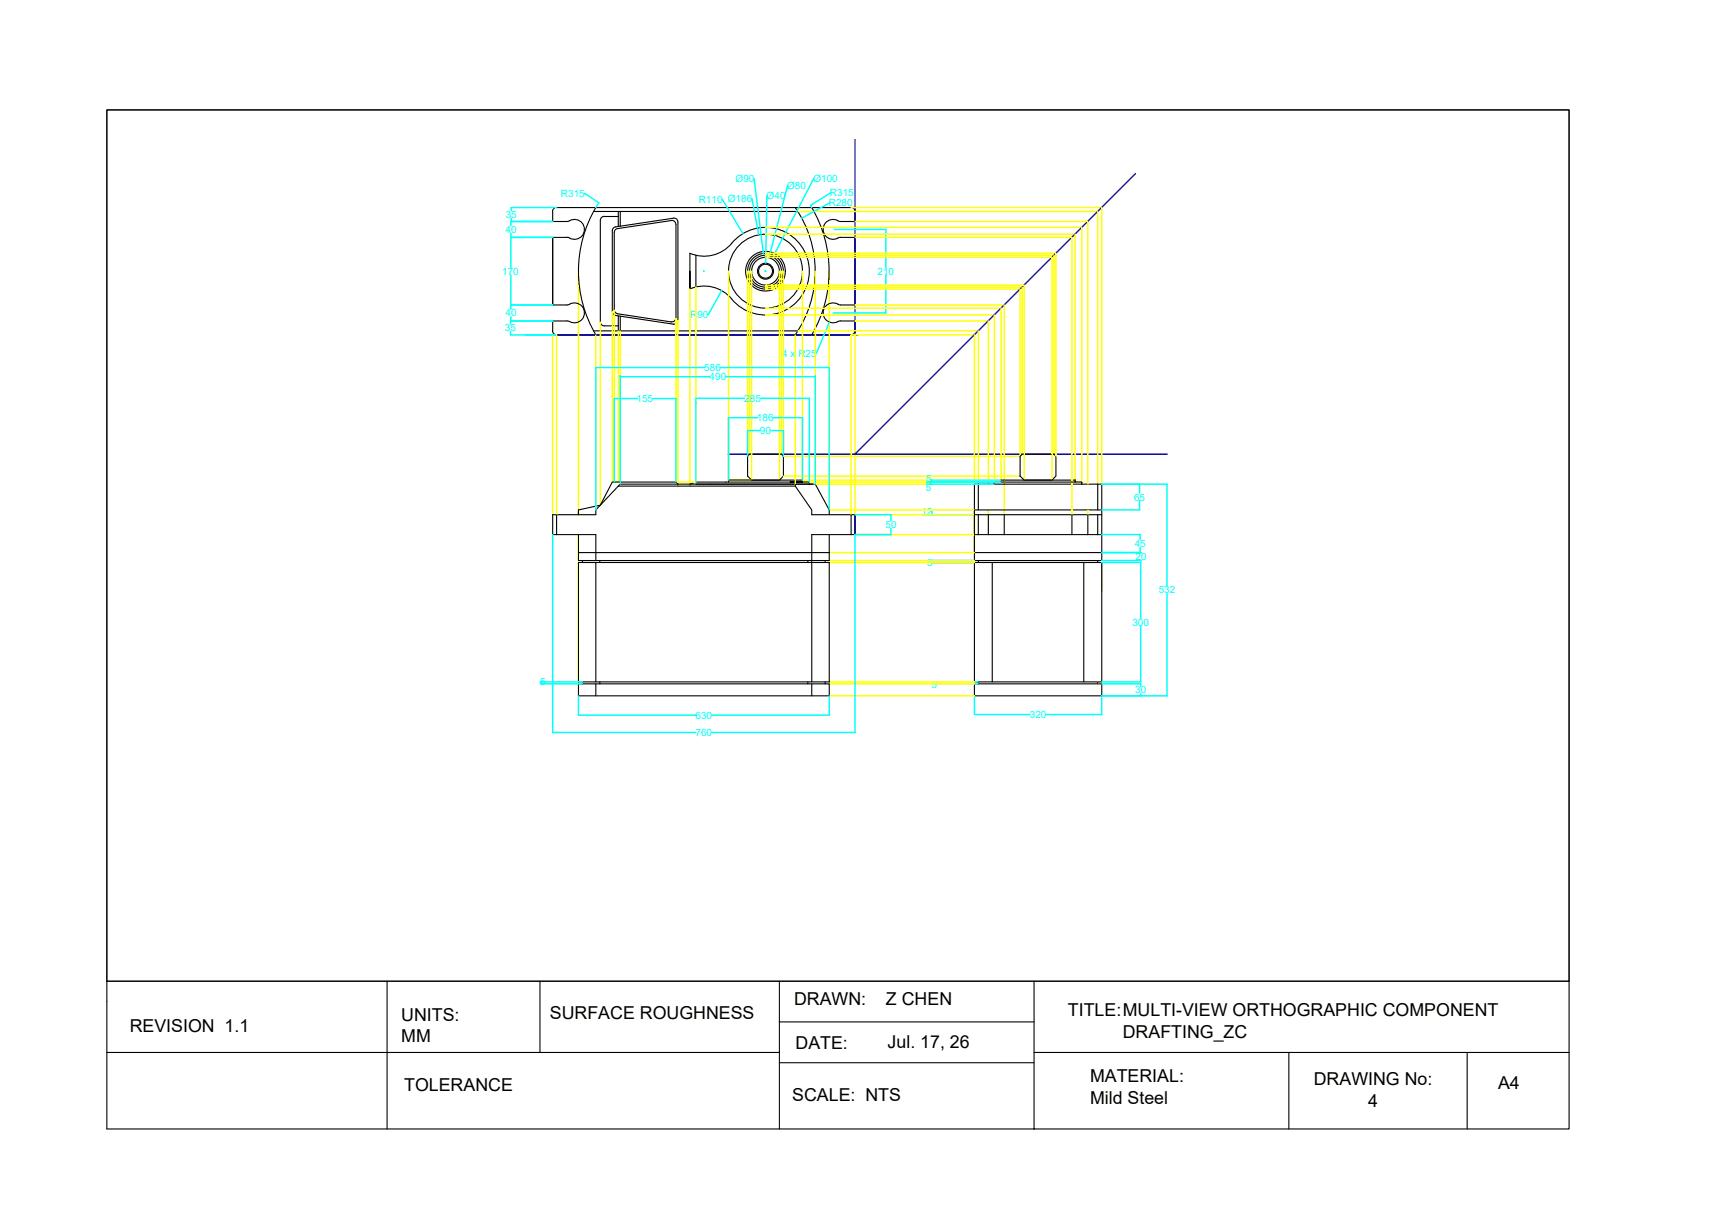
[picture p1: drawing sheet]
<svg xmlns="http://www.w3.org/2000/svg" width="297mm" height="210mm" viewBox="0 0 297 210" stroke-linecap="round" stroke-linejoin="round" font-family="sans-serif">
<!-- layer: Projection Angle -->
<path d="M148.1 24.2v68.3M196.7 30.1l-48.6 48.6M90.9 58h57.7h-.5M126.1 78.7h76" fill="none" stroke="#00f" stroke-width=".25"/>
<!-- layer: 0 -->
<g fill="none" stroke="#000" stroke-width=".19">
<path d="M95.7 36.6a.65 .65 0 0 1 .7-.7h51a.69 .69 0 0 1 .7 .7v1.8l-2.7-.1a1.77 1.77 0 0 0-2.4 .2 1.77 1.77 0 0 0 0 2.4 1.77 1.77 0 0 0 2.4 .2h2.7v11.7h-2.7a1.77 1.77 0 0 0-2.4 .2 1.77 1.77 0 0 0 0 2.4 1.77 1.77 0 0 0 2.4 .2h.2M95.7 36.6v1.8l2.6-.1a1.77 1.77 0 0 1 2.4 .2 1.77 1.77 0 0 1 0 2.4 1.77 1.77 0 0 1-2.4 .2h-2.6v11.7h2.6a1.75 1.75 0 0 1 2.9 .9 1.75 1.75 0 0 1-2.1 2.2l-.9-.3M102.8 36.6h35.4M103.2 35.9a21.7 21.7 0 0 0 0 22.1M104 38.2v17.5a.69 .69 0 0 0 .7 .7h2.4M104.7 37.5a.69 .69 0 0 0-.7 .7M104.7 37.5h2.4M107.1 36.6v2.6M107.4 36.6v2.6M116.3 38.2l.5 .1 .3 .6M116.3 38.2l-9.3 1.4a.69 .69 0 0 0-.6 .7v13.4a.69 .69 0 0 0 .6 .6l9.3 1.5M116.6 37.8l.6 .1 .2 .6v17l-.2 .5-.6 .1"/>
<path d="M116.6 37.8l-10 1.5a.69 .69 0 0 0-.5 .7v14a.69 .69 0 0 0 .5 .6l10 1.5M117.1 38.9v16.2M137.7 35.9a19.3 19.3 0 0 1 0 22.1M140.6 35.9a21.7 21.7 0 0 1 0 22.1M95.7 57.3a.69 .69 0 0 0 .7 .7M95.7 41.1v11.7M96.4 58h51M98.2 55.6h-2.5v1.7M102.8 57.3h35.4M107.1 54.7v2.6M107.4 54.8v2.5M117.1 55.1l-.3 .5-.5 .1"/>
<path d="M119.5 43.9a6.2 6.2 0 0 0 7.2-1.8 7.6 7.6 0 0 1 11.1-.7 7.6 7.6 0 0 1 0 11.1 7.6 7.6 0 0 1-11.1-.7 6.2 6.2 0 0 0-7.2-1.7M119.5 43.9v6.2v-3.1M120.5 44.2v5.5M145.6 55.6h2.5v1.7a.69 .69 0 0 1-.7 .7M96.4 89.1v3.5M100.2 95.7h43.4M100.2 97.4h43.4v20.7h-43.4zM100.2 92.6v4.5h43.4v-4.5M100.9 97.1v.3M103.2 97.4v20.7M103.9 97.1v.3M107.1 84.2l-3.9 4.1v.8h-7.5v3.5h7.5v4.5"/>
<path d="M107.1 84.2l.3-.4h33.8l2.4 4.5v.8M107.1 84.2h30.6M117.4 83.8l-.3-.3h-11l-2.1 4-3.8 .8v.8M126.2 83.5v-.4h12.8v.4h-2.2h3.4v.3M130.2 83.1l-.7-.6v-3.5l.3-.3h5.5l.4 .3v3.5l-.7 .6M137.7 83.8v.4l2.9 4.1v.8h7.5v3.5h-7.5v25.5M139.3 83.5h-18.8l-1 .3M139.9 97.1v.3M142.9 97.1v.3M147.4 89.1v3.5M168.8 88.3h22M168.8 89.1h22"/>
<path d="M168.8 92.6h22M168.8 95.7h22M168.8 97.4h22v20.7h-22zM169.4 83.8v4.5M169.4 89.1v3.5M169.4 97.1v.3M171.2 89.1v3.5M171.9 97.4v20.7M172.2 83.8v-.3h1.2v-.4h12.8v.4h1.2v.3M173.4 83.5h12.8M173.9 89.1v3.5M177.4 83.1l-.7-.6v-3.5l.3-.3h5.5l.4 .3v3.5l-.7 .6"/>
<path d="M185.7 89.1v3.5M187.4 83.8h3.4v4.5M187.4 83.8h-18.6v13.3h22v-8.8M187.7 97.4v20.7M188.4 89.1v3.5M190.1 83.8v4.5M190.1 89.1v3.5M190.1 97.1v.3M100.2 118.4h43.4v2.1h-43.4zM100.9 118.1v.3M103.2 118.4v2.1M103.9 118.1v.3"/>
<path d="M139.9 118.1v.3M140.6 118.4v2.1M142.9 118.1v.3M168.8 118.4h22v2.1h-22zM169.4 118.1v.3M190.1 118.1v.3M18.5 169.9h160.6M67 169.9v25.6M93.5 169.9v12.4M135 177h44.1M135 169.9v25.6M271.8 169.9v-150.9h-253.3v163.3h116.5"/>
<path d="M18.5 182.3v13.2h160.6M135 184.1h44.1M179.1 182.3h92.7v13.2h-92.7zM179.1 182.3v-12.4h92.7v12.4M223.2 182.3v13.2M254.1 182.3v13.2"/>
<circle cx="132.6" cy="47" r="3.4"/>
<circle cx="132.6" cy="47" r="6.4"/>
<circle cx="132.6" cy="47" r="3.1"/>
<circle cx="132.6" cy="47" r="2.76"/>
<circle cx="132.6" cy="47" r="2.4"/>
<circle cx="132.6" cy="47" r="1.39"/>
<circle cx="132.6" cy="47" r="1.21"/>
</g>
<!-- layer: Constructions -->
<g fill="none" stroke="#ff0" stroke-width=".25">
<path d="M132.6 39.4h54.8v44.4M138.2 36.6h51.9v47.2M147.4 35.9h43.4v47.9M148.1 38.4h40.3v45.4M95.7 58v31.1M96.4 58v31.1M100.2 47v42.1M103.2 58v30.3M104 55.8v31.7M106.1 54v29.5M106.4 53.7v29.8h1M107.1 57.3v26.2"/>
<path d="M107.4 57.3v26.5M117.4 55.5v28.7M119.5 50.1v34.1M120.5 49.7v33.8h-3.4v-28.4M126.2 47v36.1h4v-36.1M129.5 47v32M129.8 47v31.7M132.6 49.4h44.8v33.7M132.6 44.6h49.6v38.5M132.6 43.9h50.3v35.1M132.6 44.2h49.9v34.5M132.6 49.7h44.4v29"/>
<path d="M132.6 53.4h40.8v30.1h-36.3M132.6 40.6h53.6v42.9h1.2M132.6 54.6h39.6v29.2M135 47v36.1M135.3 47v31.7M135.7 47v32h41v-28.9h-44.1M137.7 58v26.2M138.2 57.3h31.2v26.5M139 47v36.1h34.4M141.2 47v36.8h27.6v-25.8h-21.4v31.1M143.6 47v41.3h25.2v4.3h-20.7M148.1 41.1h37.6v48"/>
<path d="M148.1 58v31.1h20.7M148.1 55.6h23.1v28.2M148.1 52.8h25.8v36.3M100.2 92.6v4.5M100.2 97.4v20.7M135.7 82.5h41M143.6 97.4h25.2M143.6 97.1h25.2M168.8 88.3v7.4h-25.2M171.2 88.3v.8M188.4 88.3v.8M190.8 97.4v4.9"/>
<path d="M100.2 118.4v.3M143.6 118.4h25.2M143.6 118.1h25.2M169.4 118.1v.3M190.1 118.1v.3M143.6 120.5h25.2"/>
</g>
<!-- layer: Dimensions -->
<g fill="none" stroke="#0ff" stroke-width=".25">
<path d="M88.5 37.8v.5M95.7 38.4h-7.2v.7M96.4 35.9h-7.9v.6M101.2 33.5l2.5 1.6-.5 .8M125.1 34.5l3.6 6M130.2 34.3l1.2 6.3M130.6 30.9l1.6 13M132.8 33.9l-.2 11.7M136.4 32.2l-3.1 12.1M140.9 30.9l-6.7 13M143.7 35.1l-4.8 2.7M143.9 33.4l-3.5 2.2 .2 .3"/>
<path d="M144.5 39.7h8.9v6.6M88.4 58h8M88.4 57.4v.6M88.5 41.1h7.2M88.5 40.4v5.9M88.5 47.6v6M88.5 54.8v.8M88.5 52.8h7.2M95.7 55.6h-7.3v.5M121.9 47h.1M125 50.3l-2.4 4.2M132.6 47h.1"/>
<path d="M143.6 55.8l-2.2 5.3M144.3 54.2h.1M153.4 47.6v6.6h-8.9M103.2 63.6v24.7M103.2 63.7h18.8M106.4 69v14.5M106.4 69h4M107.4 65.2h.1M107.4 65v18.8M107.4 65.2h15.5M113.1 69h4M117.1 69v14.5"/>
<path d="M124.8 63.7h18.8M125.7 65.2h15.5v18.6M129 69h-8.5v14.5M129.5 74.6v4.4M129.5 74.6h2.2M131.3 72.3h-5.1v10.8M131.7 69h8.5v14.5M133.5 74.6h2.2v4.4M133.9 72.3h5.1v10.8M141.2 65.2h.1M143.6 63.6v24.7M95.7 92.6v34.3h24.8"/>
<path d="M148.1 89.1h6.2v1.1M154.3 91.5v1.1h-6.2v34.3h-24.8M160.4 83.8h11.8M161.3 83.5h12.1M161.3 83.5v.3M161.3 83.1h12.1M161.3 83.2v.3h-.8M161.4 89.1l-1.6 .1M161.5 97.4h7.3M161.5 97.4h.1M168.8 88.3h-7.4v.8h7.4M168.8 97.1h-7.3v.3"/>
<path d="M190.8 83.8h11.3v17.7M190.8 88.3h6.6M190.8 92.6h6.7M190.8 95.7h6.8M190.8 97.1h6.8M190.8 97.4h6.8v9.7M197.4 83.8v1.6M197.4 86.7v1.6M197.5 92.6v.9M197.5 94.8v.9M197.6 97v.1M93.6 118.1h.1"/>
<path d="M100.9 118.1h-7.3v.3h7.3M162.2 118.4v.1M169.4 118.1h-7.2v.3h7.2M190.8 118.4h6.8M197.6 108.4v9.7h-6.8M197.6 118.5v.3M202.1 102.8v17.7h-11.3v3.2h-9.6M100.2 120.5v3.4M100.2 123.9h20.3M123.3 123.9h20.3M143.6 120.5v3.4M168.8 120.5v3.2h9.6"/>
<path d="M197.6 120.1v.4"/>
</g>
<!-- layer: 0 -->
<path d="M18.5 19h253.3v150.9h-253.3z" fill="none" stroke="#000" stroke-width=".17"/>
<g font-size="3.1">
<text x="22.5" y="178.7">REVISION 1.1</text>
<text x="69.5" y="176.8">UNITS:</text>
<text x="95.2" y="176.4">SURFACE ROUGHNESS</text>
<text x="137.5" y="174.1">DRAWN:</text>
<text x="153.5" y="174.1">Z CHEN</text>
<text x="185" y="176">TITLE:MULTI-VIEW ORTHOGRAPHIC COMPONENT</text>
<text x="194.5" y="179.7">DRAFTING_ZC</text>
<text x="69.5" y="180.4">MM</text>
<text x="137.8" y="181.6">DATE:</text>
<text x="153.7" y="181.4">Jul. 17, 26</text>
<text x="70" y="189">TOLERANCE</text>
<text x="137.2" y="190.6">SCALE: NTS</text>
<text x="188.8" y="187.5">MATERIAL:</text>
<text x="188.8" y="191.2">Mild Steel</text>
<text x="227.5" y="188">DRAWING No:</text>
<text x="237" y="191.7">4</text>
<text x="259.5" y="188.7">A4</text>
</g>
<g font-size="1.7" fill="#0ff">
<text x="97.2" y="34.1">R315</text>
<text x="121" y="35.1">R110 Ø186</text>
<text x="127.4" y="31.5">Ø90</text>
<text x="132.8" y="34.5">Ø40</text>
<text x="136.3" y="32.8">Ø80</text>
<text x="140.9" y="31.5">Ø100</text>
<text x="143.6" y="35.8">R280</text>
<text x="143.7" y="34">R315</text>
<text x="87.6" y="40.4">40</text>
<text x="87.6" y="37.7">35</text>
<text x="87" y="47.6">170</text>
<text x="152" y="47.6">210</text>
<text x="87.4" y="57.4">35</text>
<text x="87.6" y="54.8">40</text>
<text x="119.5" y="55.1">R90</text>
<text x="122" y="64.3">586</text>
<text x="122.9" y="65.8">490</text>
<text x="135.5" y="61.8">4 x R25</text>
<text x="110.2" y="69.6">155</text>
<text x="128.9" y="69.6">285</text>
<text x="131.1" y="72.9">186</text>
<text x="131.6" y="75.2">90</text>
<text x="160.4" y="83.5">5</text>
<text x="159.6" y="89.1">12</text>
<text x="160.4" y="85.1">5</text>
<text x="196.4" y="86.7">65</text>
<text x="153.4" y="91.5">50</text>
<text x="196.5" y="94.7">45</text>
<text x="160.6" y="98">5</text>
<text x="196.7" y="97">20</text>
<text x="200.7" y="102.8">532</text>
<text x="196.1" y="108.4">300</text>
<text x="93.6" y="118.7">5</text>
<text x="161.3" y="119.1">5</text>
<text x="120.5" y="124.5">630</text>
<text x="178.4" y="124.3">320</text>
<text x="196.6" y="120.1">30</text>
<text x="120.5" y="127.5">760</text>
</g>
</svg>
